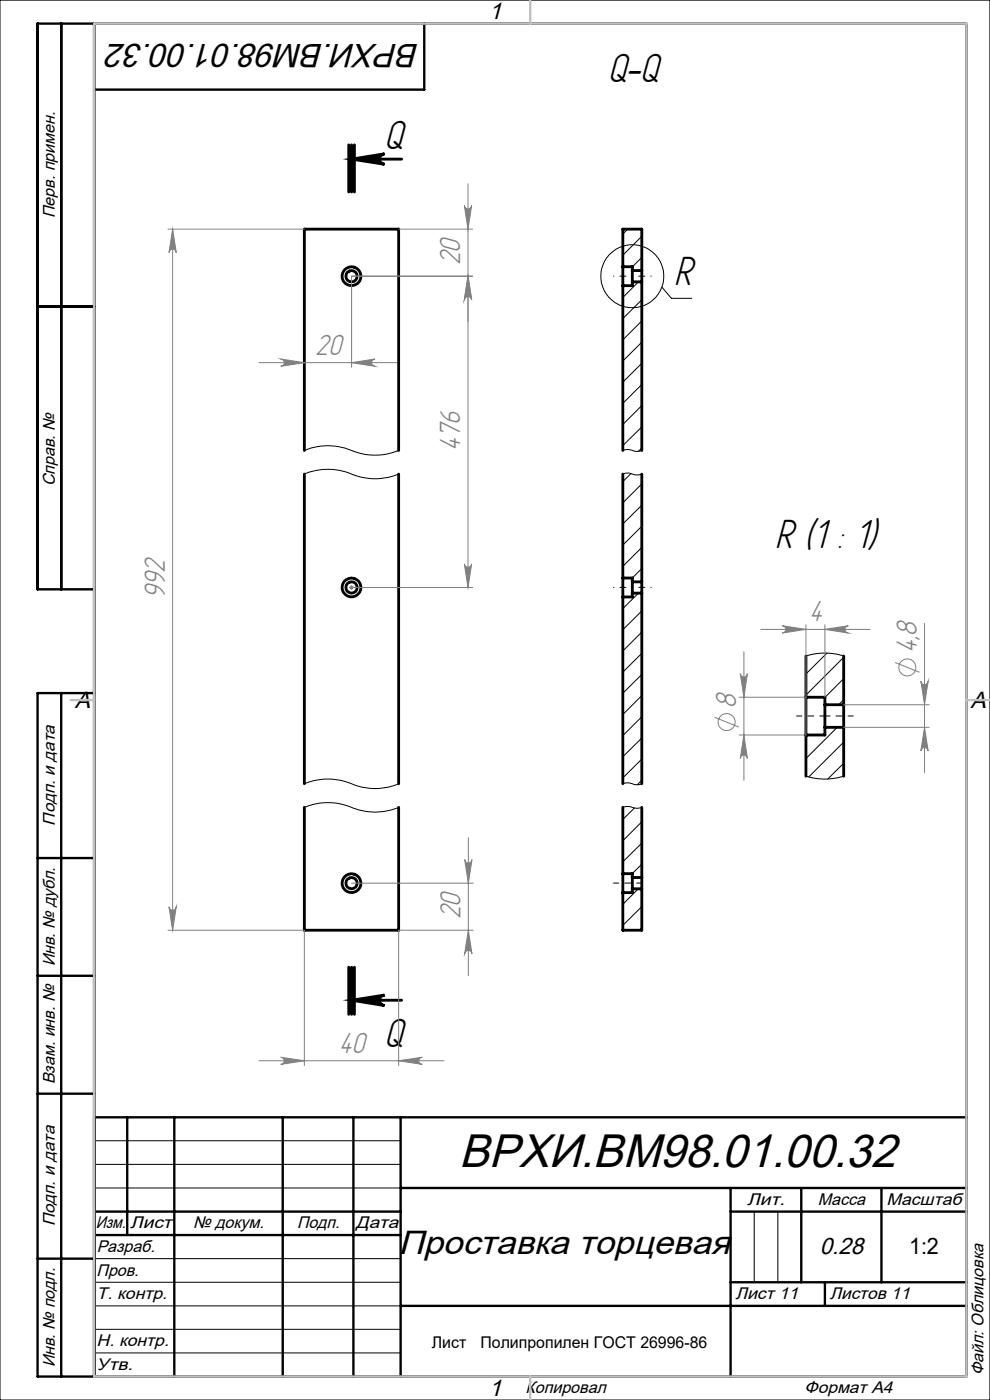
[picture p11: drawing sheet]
<svg xmlns="http://www.w3.org/2000/svg" width="210mm" height="297mm" viewBox="0 0 210 297" stroke-linecap="round" stroke-linejoin="round" font-family="sans-serif">
<g fill="none" stroke="#000" stroke-width=".6">
<path d="M74 30.7v10M74.6 33.8h10.6M74.6 30.7v10M75.2 30.7v10M132.1 56.6v4M132.1 56.6v-8h4v8.8M132.1 56.6h2v.8M134.1 57.4v2.4M134.1 59.8v.8h-2M134.1 59.8h2M134.1 57.4h2M136.1 57.4v2.4"/>
<path d="M136.1 59.8v35.8M132.1 60.6v35M64.6 95.6v-47h20v47M64.6 100.6v65.7M84.6 100.6v65.7M132.1 100.6v22M136.1 100.6v22.8M132.1 122.6v4M132.1 122.6h2v.8M132.1 126.6v39.7M134.1 123.4v2.4M134.1 125.8v.8h-2"/>
<path d="M134.1 125.8h2M134.1 123.4h2M136.1 123.4v2.4M136.1 125.8v40.5M171 139.2v8.7M179 139.2v10.3M171 147.9v8M171 147.9h4v1.6M171 155.9v8.8M175 149.5v4.8M175 154.3v1.6h-4M175 154.3h4"/>
<path d="M175 149.5h4M179 149.5v4.8M179 154.3v10.4M64.6 171.3v26h20v-26M132.1 171.3v14M136.1 171.3v14.9M132.1 185.3v4.1M132.1 185.3h2v.9M134.1 186.2v2.4M134.1 188.6v.8h-2M134.1 188.6h2M134.1 186.2h2"/>
<path d="M136.1 186.2v2.4M136.1 188.6v8.7h-4v-7.9M74 205.2v10M74.6 212.2h10.6M74.6 205.2v10M75.2 205.2v10z"/>
<circle cx="74.6" cy="58.6" r="2"/>
<circle cx="74.6" cy="58.6" r="1.2"/>
<circle cx="74.5" cy="124.6" r="1.99"/>
<circle cx="74.6" cy="124.6" r="1.2"/>
<circle cx="74.6" cy="187.4" r="2"/>
<circle cx="74.6" cy="187.4" r="1.19"/>
</g>
<g fill="none" stroke="#000" stroke-width=".21">
<path d="M0 0h210v297h-210zM133.2 48.6l-1.1 1M135.4 59.8l-3.3 3.3M136.1 50.1l-4 4M136.1 54.6l-2 2M136.1 63.6l-4 4M136.1 68.1l-4 4M136.1 72.6l-4 4M136.1 77.1l-4 4M140.4 60.9l2 2.4h4.3M64.6 95.6a13.5 13.5 0 0 1 10.9 .3 13 13 0 0 0 9.1-.3M132.1 95.6a4.7 4.7 0 0 1 3 .2l1-.2"/>
<path d="M136.1 81.6l-4 4M136.1 86l-4 4.1M136.1 90.6l-4 3.9M136.1 95l-.7 .7M64.6 100.6a13.5 13.5 0 0 1 10.9 .3 13 13 0 0 0 9.1-.3M132.1 100.6a3.4 3.4 0 0 1 2.8 .1l1.2-.1M133.8 100.5l-1.7 1.7M136.1 102.7l-4 4M136.1 107.2l-4 4M136.1 111.7l-4 3.9M136.1 116.1l-4 4.1M135.4 125.8l-3.3 3.3"/>
<path d="M136.1 120.6l-2 2M136.1 129.6l-4 4M136.1 134.1l-4 4M136.1 138.6l-4 4M171 139.2l1.4-.4 2.3-.3 2.4 .2 1.9 .5M175.4 138.6l-4.4 4.4M179 139.4l-8 8.1M136.1 143.1l-4 4M136.1 147.6l-4 4M136.1 152l-4 4.1M136.1 156.6l-4 3.9M171.5 155.9l-.5 .6"/>
<path d="M177.6 154.3l-6.6 6.6M179 148.4l-1.1 1.1M179 157.4l-7.4 7.4M179 144l-4 4M64.6 171.3a13.5 13.5 0 0 1 10.9 .3 13 13 0 0 0 9.1-.3M64.6 166.3a13.3 13.3 0 0 1 10.9 .3 12.7 12.7 0 0 0 9.1-.3M132.1 171.3a3.3 3.3 0 0 1 2.5 .1l.5 .1 1-.2M132.1 166.3a3.6 3.6 0 0 1 2.8 .2l1.2-.2M134.6 171.4l-2.5 2.4M136.1 161l-4 4M136.1 165.5l-.9 1M136.1 174.3l-4 4.1"/>
<path d="M136.1 178.9l-4 3.9M171 164.7l1.3 .3 2.1 .3 2.3-.1 2.3-.5M179 161.9l-3.4 3.3M135.4 188.6l-3.3 3.2M136.1 183.3l-2 2M136.1 192.3l-4 4M136.1 196.8l-.5 .5M20 242h65M20 247h65M20 252h65M160 257v15M165 257v15"/>
<path d="M20 267h65M20 272h65M20 277h65M20 282h65M20 287h65"/>
<circle cx="134.1" cy="58.6" r="6.7"/>
</g>
<g fill="none" stroke="#808080" stroke-width=".21">
<path d="M99.3 39v85.6M35.6 48.6h29M36.6 48.6l.8 5a.78 .78 0 0 0-.8-.7 .78 .78 0 0 0-.8 .7zM36.6 48.6v148.7M84.6 48.6h15.7M98.5 43.6a.78 .78 0 0 0 .8 .7 .78 .78 0 0 0 .7-.7l-.7 5zM99.3 58.6l.7 5a.78 .78 0 0 0-.7-.7 .78 .78 0 0 0-.8 .7zM100.3 58.6h-25.7v19.3M55 76.9h29.2M59.5 76.2l5.1 .7-5.1 .8a.78 .78 0 0 0 .8-.8 .78 .78 0 0 0-.8-.7zM74.6 76.9l5-.7a.78 .78 0 0 0-.8 .7 .78 .78 0 0 0 .8 .8zM98.5 119.6a.78 .78 0 0 0 .8 .7 .78 .78 0 0 0 .7-.7l-.7 5z"/>
<path d="M74 124.6h26.3M74.2 124.3l.7 .7M74.6 124.1v1M74.9 124.3l-.7 .7M157.8 138.3v27.2M161.4 133.5h23.2M165.9 132.7l5.1 .8-5.1 .8a.78 .78 0 0 0 .8-.8 .78 .78 0 0 0-.8-.8zM171 132.5v23.4h-14.2M175 132.5v15.4M175 133.5l5-.8a.78 .78 0 0 0-.8 .8 .78 .78 0 0 0 .8 .8zM196.1 132.3v31.6M151.6 152.1l5.1 2.1"/>
<path d="M156.8 147.9h14.2M157 142.9a.76 .76 0 0 0 .8 .7 .76 .76 0 0 0 .7-.7l-.7 5zM157.8 155.9l.7 5a.76 .76 0 0 0-.7-.7 .76 .76 0 0 0-.8 .7zM179 149.5h18.1M179 154.3h18.1M189.9 140.5l5.2 2.1M195.3 144.5a.78 .78 0 0 0 .8 .7 .78 .78 0 0 0 .8-.7l-.8 5zM196.1 154.3l.8 5a.78 .78 0 0 0-.8-.7 .78 .78 0 0 0-.8 .7zM99.3 177.7v29.3M35.6 197.3h29M35.8 192.4a.78 .78 0 0 0 .8 .7 .78 .78 0 0 0 .8-.7l-.8 4.9zM64.6 197.4v28.7"/>
<path d="M74.6 187.4h25.8M84.6 197.3h15.8M84.6 197.4v28.7M98.6 182.3a.78 .78 0 0 0 .7 .8 .78 .78 0 0 0 .8-.8l-.8 5.1zM99.3 197.3l.8 5a.78 .78 0 0 0-.8-.7 .78 .78 0 0 0-.7 .7zM55 225h39.2M59.5 224.3l5.1 .7-5.1 .8a.76 .76 0 0 0 .8-.7 .76 .76 0 0 0-.8-.8zM84.6 225l5-.7a.76 .76 0 0 0-.8 .8 .76 .76 0 0 0 .8 .7z"/>
<circle cx="154.1" cy="153.2" r="1.82"/>
<circle cx="192.5" cy="141.6" r="1.82"/>
</g>
<path d="M74.6 33.8l7-1.2a1.11 1.11 0 0 0-1.1 1.1 1.11 1.11 0 0 0 1.1 1.2zM74.6 212.2l7-1.1a1.11 1.11 0 0 0-1.1 1.1 1.11 1.11 0 0 0 1.1 1.1z" fill="none" stroke="#000" stroke-width=".6" stroke-linecap="butt"/>
<path d="M134.1 58.6h-4M138.1 58.6h-4M134.1 124.6h-4M138.1 124.6h-4" fill="none" stroke="#000" stroke-width=".21" stroke-dasharray="15.2 1.3 1.3 1.3" stroke-dashoffset="15.1"/>
<path d="M175 151.9h-6M181 151.9h-6M136.1 187.3h-6" fill="none" stroke="#000" stroke-width=".21" stroke-dasharray="15.2 1.3 1.3 1.3" stroke-dashoffset="14.1"/>
<g fill="none" stroke="#000" stroke-width=".5">
<path d="M13 5v120M20 5v287M90 5v14h-70M8 65h12M20 125h-12v-120h197v287h-197v-145h12M13 147v145M8 182h12M8 207h12M8 232h12M20 237h185M27 237v25M37 237v55"/>
<path d="M60 237v55M75 237v55M85 237v55M20 257h65M85 252h120M155 252v40M155 257h50M170 252v20M187 252v20M8 267h12M20 262h65M85 277h120"/>
<path d="M155 272h50M175 272v5"/>
</g>
<path d="M20 5h185v287h-185zM112.5 0v5M15 148.5h5M205 148.5h5M112.5 292v5" fill="none" stroke="#c0c0c0" stroke-width=".5"/>
<path d="M74.6 33.8l7-1.2a1.11 1.11 0 0 0-1.1 1.1 1.11 1.11 0 0 0 1.1 1.2zM74.6 212.2l7-1.1a1.11 1.11 0 0 0-1.1 1.1 1.11 1.11 0 0 0 1.1 1.1z" fill="#000"/>
<g fill="#808080">
<path d="M175 133.5l5-.8a.78 .78 0 0 0-.8 .8 .78 .78 0 0 0 .8 .8zM165.9 132.7l5.1 .8-5.1 .8a.78 .78 0 0 0 .8-.8 .78 .78 0 0 0-.8-.8z"/>
<path d="M59.5 76.2l5.1 .7-5.1 .8a.78 .78 0 0 0 .8-.8 .78 .78 0 0 0-.8-.7zM74.6 76.9l5-.7a.78 .78 0 0 0-.8 .7 .78 .78 0 0 0 .8 .8z"/>
<path d="M59.5 224.3l5.1 .7-5.1 .8a.76 .76 0 0 0 .8-.7 .76 .76 0 0 0-.8-.8zM84.6 225l5-.7a.76 .76 0 0 0-.8 .8 .76 .76 0 0 0 .8 .7z"/>
<path d="M99.3 58.6l.7 5a.78 .78 0 0 0-.7-.7 .78 .78 0 0 0-.8 .7zM98.5 43.6a.78 .78 0 0 0 .8 .7 .78 .78 0 0 0 .7-.7l-.7 5zM99.3 197.3l.8 5a.78 .78 0 0 0-.8-.7 .78 .78 0 0 0-.7 .7zM98.6 182.3a.78 .78 0 0 0 .7 .8 .78 .78 0 0 0 .8-.8l-.8 5.1z"/>
<path d="M157 142.9a.76 .76 0 0 0 .8 .7 .76 .76 0 0 0 .7-.7l-.7 5zM157.8 155.9l.7 5a.76 .76 0 0 0-.7-.7 .76 .76 0 0 0-.8 .7zM195.3 144.5a.78 .78 0 0 0 .8 .7 .78 .78 0 0 0 .8-.7l-.8 5zM196.1 154.3l.8 5a.78 .78 0 0 0-.8-.7 .78 .78 0 0 0-.8 .7z"/>
<path d="M36.6 48.6l.8 5a.78 .78 0 0 0-.8-.7 .78 .78 0 0 0-.8 .7zM35.8 192.4a.78 .78 0 0 0 .8 .7 .78 .78 0 0 0 .8-.7l-.8 4.9zM99.3 58.6l.7 5a.78 .78 0 0 0-.7-.7 .78 .78 0 0 0-.8 .7zM98.5 119.6a.78 .78 0 0 0 .8 .7 .78 .78 0 0 0 .7-.7l-.7 5z"/>
</g>
<text font-size="10" x="97.4" y="247.6">ВРХИ.ВМ98.01.00.32</text>
<g font-size="9.7">
<text x="128.8" y="17.4">Q-Q</text>
<text x="81.4" y="31.7">Q</text>
<text x="142.9" y="60.4">R</text>
<text x="164.4" y="116.3">R (1 : 1)</text>
<text x="81.4" y="222.2">Q</text>
</g>
<g font-size="7.1">
<text x="89" y="9.3" transform="rotate(-180 89 9.3)">ВРХИ.ВМ98.01.00.32</text>
<text x="84.5" y="266.1">Проставка торцевая</text>
</g>
<g font-size="6.9" fill="#808080">
<text x="97.6" y="56.3" transform="rotate(-90 97.6 56.3)">20</text>
<text x="66.9" y="75.3">20</text>
<text x="97.6" y="95.7" transform="rotate(-90 97.6 95.7)">476</text>
<text x="35" y="127" transform="rotate(-90 35 127)">992</text>
<text x="171.6" y="131.8">4</text>
<text x="194.5" y="138.6" transform="rotate(-90 194.5 138.6)">4,8</text>
<text x="156.1" y="150.2" transform="rotate(-90 156.1 150.2)">8</text>
<text x="97.7" y="195.1" transform="rotate(-90 97.7 195.1)">20</text>
<text x="71.9" y="223.4">40</text>
</g>
<g font-size="5">
<text x="103.7" y="4.1">1</text>
<text x="15.9" y="150.1">A</text>
<text x="205.9" y="150.1">A</text>
<text x="173.9" y="266">0.28</text>
<text x="103.7" y="296.1">1</text>
</g>
<text font-size="4.8" x="192.8" y="266">1:2</text>
<g font-size="3.6">
<text x="11.6" y="46.3" transform="rotate(-90 11.6 46.3)">Перв. примен.</text>
<text x="11.6" y="103.2" transform="rotate(-90 11.6 103.2)">Справ. №</text>
<text x="11.6" y="175.1" transform="rotate(-90 11.6 175.1)">Подп. и дата</text>
<text x="11.6" y="205" transform="rotate(-90 11.6 205)">Инв. № дубл.</text>
<text x="11.6" y="230" transform="rotate(-90 11.6 230)">Взам. инв. №</text>
<text x="158.5" y="255.6">Лит.</text>
<text x="173.5" y="255.6">Масса</text>
<text x="188.1" y="255.6">Масштаб</text>
<text x="11.6" y="260.1" transform="rotate(-90 11.6 260.1)">Подп. и дата</text>
<text x="20.3" y="260.6">Изм.</text>
<text x="27.6" y="260.6">Лист</text>
<text x="41" y="260.6">№ докум.</text>
<text x="63" y="260.6">Подп.</text>
<text x="75.5" y="260.6">Дата</text>
<text x="20.5" y="265.6">Разраб.</text>
<text x="20.5" y="275.6">Т. контр.</text>
<text x="20.5" y="270.6">Пров.</text>
<text x="156" y="275.6">Лист 11</text>
<text x="176" y="275.6">Листов 11</text>
<text x="20.5" y="285.6">Н. контр.</text>
<text x="11.6" y="290" transform="rotate(-90 11.6 290)">Инв. № подл.</text>
<text x="20.5" y="290.6">Утв.</text>
<text x="208.6" y="291.8" transform="rotate(-90 208.6 291.8)">Файл: Облицовка</text>
<text x="111.5" y="295.6">Копировал</text>
<text x="170.7" y="295.6">Формат А4</text>
</g>
<g font-size="3.4">
<text x="91.6" y="285.9">Лист</text>
<text x="101.9" y="285.9">Полипропилен ГОСТ 26996-86</text>
</g>
</svg>
